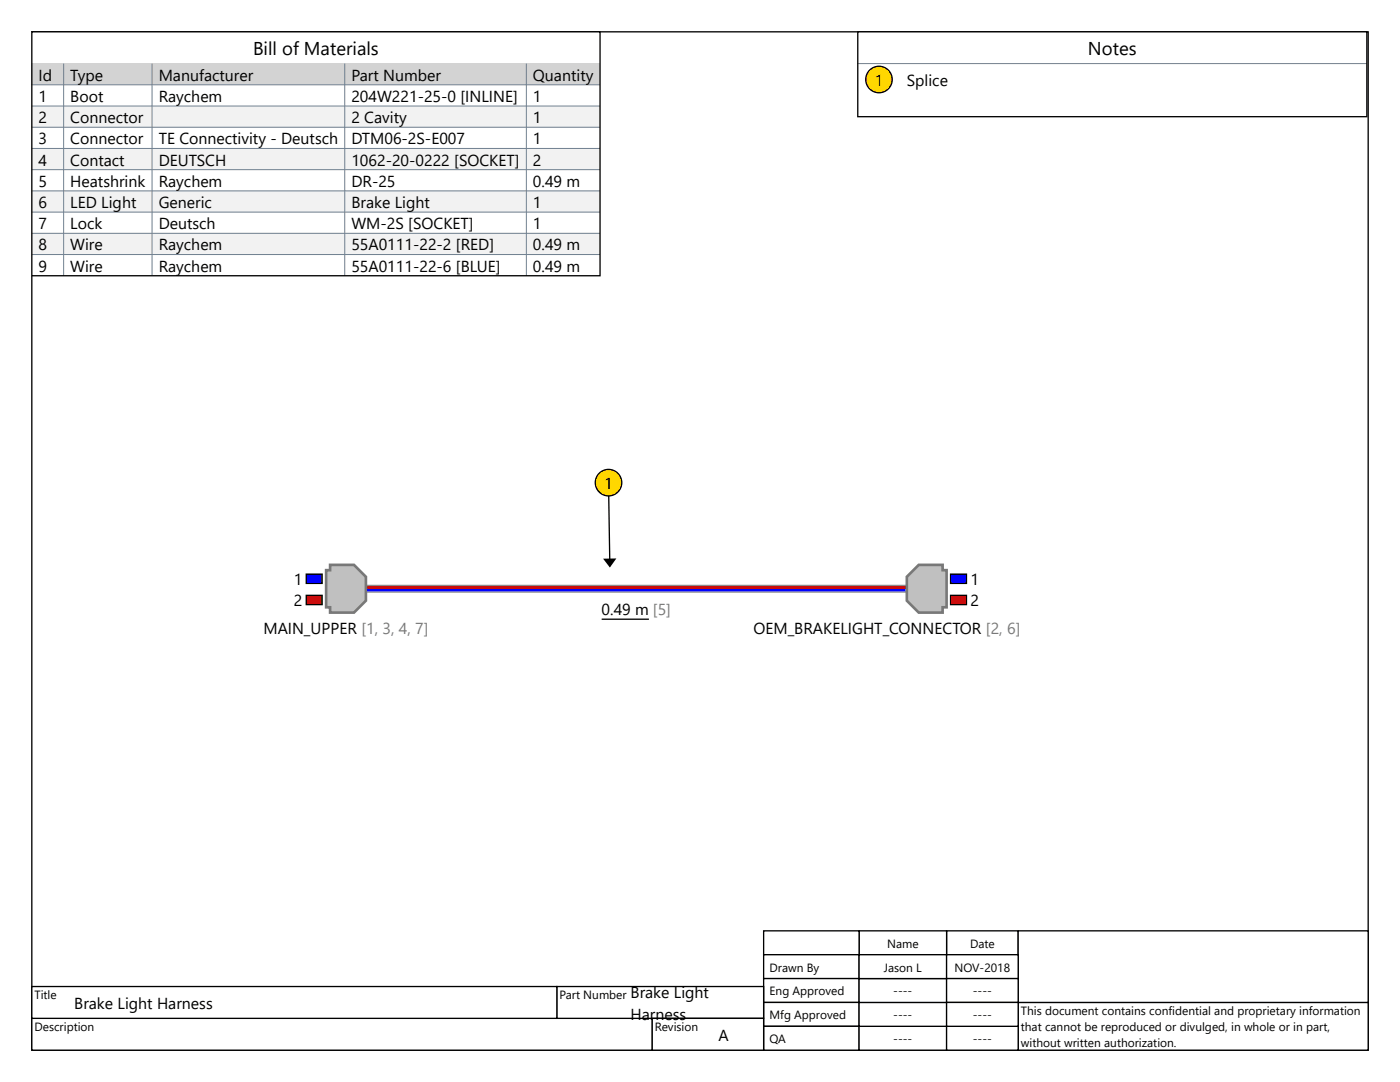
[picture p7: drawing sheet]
<svg xmlns="http://www.w3.org/2000/svg" width="279mm" height="216mm" viewBox="0 0 279 216" stroke-linecap="round" stroke-linejoin="round" font-family="sans-serif">
<path d="M6.4 6.3h266.7v203.2h-266.7z" fill="none" stroke="#000" stroke-width=".26"/>
<path d="M6.4 203.2h123.8v6.3h-123.8z" fill-rule="evenodd" fill="#fff"/>
<path d="M6.4 203.2h123.8v6.3h-123.8z" fill="none" stroke="#000" stroke-width=".26"/>
<path d="M188.9 185.7h14.3v4.8h-14.3z" fill-rule="evenodd" fill="#fff"/>
<path d="M188.9 185.7h14.3v4.8h-14.3z" fill="none" stroke="#000" stroke-width=".26"/>
<path d="M171.5 185.7h17.4v4.8h-17.4z" fill-rule="evenodd" fill="#fff"/>
<path d="M171.5 185.7h17.4v4.8h-17.4z" fill="none" stroke="#000" stroke-width=".26"/>
<path d="M152.4 185.7h19.1v4.8h-19.1z" fill-rule="evenodd" fill="#fff"/>
<path d="M152.4 185.7h19.1v4.8h-19.1z" fill="none" stroke="#000" stroke-width=".26"/>
<path d="M152.4 190.5h19.1v4.8h-19.1z" fill-rule="evenodd" fill="#fff"/>
<path d="M152.4 190.5h19.1v4.8h-19.1z" fill="none" stroke="#000" stroke-width=".26"/>
<path d="M152.4 195.3h19.1v4.7h-19.1z" fill-rule="evenodd" fill="#fff"/>
<path d="M152.4 195.3h19.1v4.7h-19.1z" fill="none" stroke="#000" stroke-width=".26"/>
<path d="M152.4 200h19.1v4.8h-19.1z" fill-rule="evenodd" fill="#fff"/>
<path d="M152.4 200h19.1v4.8h-19.1z" fill="none" stroke="#000" stroke-width=".26"/>
<path d="M152.4 204.8h19.1v4.7h-19.1z" fill-rule="evenodd" fill="#fff"/>
<path d="M152.4 204.8h19.1v4.7h-19.1z" fill="none" stroke="#000" stroke-width=".26"/>
<path d="M203.2 200h69.9v9.5h-69.9z" fill-rule="evenodd" fill="#fff"/>
<path d="M203.2 200h69.9v9.5h-69.9z" fill="none" stroke="#000" stroke-width=".26"/>
<path d="M111.1 196.8h41.3v6.4h-41.3z" fill-rule="evenodd" fill="#fff"/>
<path d="M111.1 196.8h41.3v6.4h-41.3z" fill="none" stroke="#000" stroke-width=".26"/>
<path d="M130.2 203.2h22.2v6.3h-22.2z" fill-rule="evenodd" fill="#fff"/>
<path d="M130.2 203.2h22.2v6.3h-22.2z" fill="none" stroke="#000" stroke-width=".26"/>
<path d="M6.4 196.8h104.7v6.4h-104.7z" fill-rule="evenodd" fill="#fff"/>
<path d="M6.4 196.8h104.7v6.4h-104.7z" fill="none" stroke="#000" stroke-width=".26"/>
<path d="M203.2 185.7h69.9v14.3h-69.9z" fill-rule="evenodd" fill="#fff"/>
<path d="M203.2 185.7h69.9v14.3h-69.9z" fill="none" stroke="#000" stroke-width=".26"/>
<path d="M171.5 204.8h17.4v4.7h-17.4z" fill-rule="evenodd" fill="#fff"/>
<path d="M171.5 204.8h17.4v4.7h-17.4z" fill="none" stroke="#000" stroke-width=".26"/>
<path d="M171.5 200h17.4v4.8h-17.4z" fill-rule="evenodd" fill="#fff"/>
<path d="M171.5 200h17.4v4.8h-17.4z" fill="none" stroke="#000" stroke-width=".26"/>
<path d="M171.5 195.3h17.4v4.7h-17.4z" fill-rule="evenodd" fill="#fff"/>
<path d="M171.5 195.3h17.4v4.7h-17.4z" fill="none" stroke="#000" stroke-width=".26"/>
<path d="M171.5 190.5h17.4v4.8h-17.4z" fill-rule="evenodd" fill="#fff"/>
<path d="M171.5 190.5h17.4v4.8h-17.4z" fill="none" stroke="#000" stroke-width=".26"/>
<path d="M188.9 190.5h14.3v4.8h-14.3z" fill-rule="evenodd" fill="#fff"/>
<path d="M188.9 190.5h14.3v4.8h-14.3z" fill="none" stroke="#000" stroke-width=".26"/>
<path d="M188.9 195.3h14.3v4.7h-14.3z" fill-rule="evenodd" fill="#fff"/>
<path d="M188.9 195.3h14.3v4.7h-14.3z" fill="none" stroke="#000" stroke-width=".26"/>
<path d="M188.9 204.8h14.3v4.7h-14.3z" fill-rule="evenodd" fill="#fff"/>
<path d="M188.9 204.8h14.3v4.7h-14.3z" fill="none" stroke="#000" stroke-width=".26"/>
<path d="M188.9 200h14.3v4.8h-14.3z" fill-rule="evenodd" fill="#fff"/>
<path d="M188.9 200h14.3v4.8h-14.3z" fill="none" stroke="#000" stroke-width=".26"/>
<path d="M6.4 6.3h113.4v48.7h-113.4z" fill-rule="evenodd" fill="#fff"/>
<path d="M6.4 12.7h113.4" fill="none" stroke="#708090" stroke-width=".2"/>
<path d="M6.4 12.7h113.4v4.2h-113.4z" fill-rule="evenodd" fill="#d3d3d3"/>
<path d="M6.4 16.9h113.4" fill="none" stroke="#708090" stroke-width=".2"/>
<path d="M6.4 21.2h113.4v4.2h-113.4z" fill-rule="evenodd" fill="#f2f2f2"/>
<path d="M6.4 21.2h113.4M6.4 25.4h113.4" fill="none" stroke="#708090" stroke-width=".2"/>
<path d="M6.4 29.6h113.4v4.3h-113.4z" fill-rule="evenodd" fill="#f2f2f2"/>
<path d="M6.4 29.6h113.4M6.4 33.9h113.4" fill="none" stroke="#708090" stroke-width=".2"/>
<path d="M6.4 38.1h113.4v4.2h-113.4z" fill-rule="evenodd" fill="#f2f2f2"/>
<path d="M6.4 38.1h113.4M6.4 42.3h113.4" fill="none" stroke="#708090" stroke-width=".2"/>
<path d="M6.4 46.6h113.4v4.2h-113.4z" fill-rule="evenodd" fill="#f2f2f2"/>
<path d="M12.7 12.7v42.3M30.3 12.7v42.3M68.8 12.7v42.3M105 12.7v42.3M6.4 46.6h113.4M6.4 50.8h113.4" fill="none" stroke="#708090" stroke-width=".2"/>
<path d="M6.4 6.3h113.4v48.7h-113.4z" fill="none" stroke="#000" stroke-width=".26"/>
<path d="M171.2 6.3h101.6v17h-101.6z" fill-rule="evenodd" fill="#fff"/>
<path d="M171.2 12.7h101.6" fill="none" stroke="#708090" stroke-width=".2"/>
<circle cx="175.4" cy="15.9" r="2.65" fill="#ffd700"/>
<g fill="none" stroke="#000" stroke-width=".26">
<path d="M171.2 6.3h101.6v17h-101.6z"/>
<circle cx="175.4" cy="15.9" r="2.65"/>
</g>
<path d="M73 118.1h108M73 116.8h108" fill="none" stroke="#8c8c8c" stroke-width=".26"/>
<path d="M73 117.7h108" fill="none" stroke="#00f" stroke-width=".53"/>
<path d="M73 117.2h108" fill="none" stroke="#c00" stroke-width=".53"/>
<path d="M65.9 112.7h4.7l2.4 2.4v4.8l-2.4 2.3h-4.7v-1h-.8v-7.4h.8z" fill-rule="evenodd" fill="#c0c0c0"/>
<path d="M65.9 112.7h4.7l2.4 2.4v4.8l-2.4 2.3h-4.7v-1h-.8v-7.4h.8z" fill="none" stroke="#787878" stroke-width=".53"/>
<path d="M61.1 114.6h3.2v1.8h-3.2z" fill-rule="evenodd" fill="#00f"/>
<path d="M61.1 114.6h3.2v1.8h-3.2z" fill="none" stroke="#000" stroke-width=".26"/>
<path d="M61.1 118.8h3.2v1.8h-3.2z" fill-rule="evenodd" fill="#c00"/>
<path d="M61.1 118.8h3.2v1.8h-3.2z" fill="none" stroke="#000" stroke-width=".26"/>
<path d="M183.4 112.7h4.7v1.1h.8v7.4h-.8v1h-4.7l-2.4-2.3v-4.8z" fill-rule="evenodd" fill="#c0c0c0"/>
<path d="M183.4 112.7h4.7v1.1h.8v7.4h-.8v1h-4.7l-2.4-2.3v-4.8z" fill="none" stroke="#787878" stroke-width=".53"/>
<path d="M189.7 114.6h3.2v1.8h-3.2z" fill-rule="evenodd" fill="#00f"/>
<path d="M189.7 114.6h3.2v1.8h-3.2z" fill="none" stroke="#000" stroke-width=".26"/>
<path d="M189.7 118.8h3.2v1.8h-3.2z" fill-rule="evenodd" fill="#c00"/>
<path d="M121.4 96.3l.3 16.7M189.7 118.8h3.2v1.8h-3.2zM120.1 123.6h9.4" fill="none" stroke="#000" stroke-width=".26"/>
<circle cx="121.4" cy="96.3" r="2.65" fill="#ffd700"/>
<circle cx="121.4" cy="96.3" r="2.65" fill="none" stroke="#000" stroke-width=".26"/>
<path d="M120.4 111.5l2.6-.1-1.3 1.8z" fill="#000"/>
<g font-size="3.7">
<text x="50.5" y="11.1">Bill of Materials</text>
<text x="217.1" y="11.1">Notes</text>
</g>
<g font-size="3.2">
<text x="7.7" y="16.1">Id</text>
<text x="14" y="16.1">Type</text>
<text x="31.7" y="16.1">Manufacturer</text>
<text x="70.1" y="16.1">Part Number</text>
<text x="106.4" y="16.1">Quantity</text>
<text x="174.6" y="17.2">1</text>
<text x="181" y="17.2">Splice</text>
<text x="7.7" y="20.3">1</text>
<text x="14" y="20.3">Boot</text>
<text x="31.7" y="20.3">Raychem</text>
<text x="70.1" y="20.3">204W221-25-0 [INLINE]</text>
<text x="106.4" y="20.3">1</text>
<text x="7.7" y="24.6">2</text>
<text x="7.7" y="28.8">3</text>
<text x="14" y="24.6">Connector</text>
<text x="14" y="28.8">Connector</text>
<text x="31.7" y="28.8">TE Connectivity - Deutsch</text>
<text x="70.1" y="24.6">2 Cavity</text>
<text x="70.1" y="28.8">DTM06-2S-E007</text>
<text x="106.4" y="24.6">1</text>
<text x="106.4" y="28.8">1</text>
<text x="7.7" y="33">4</text>
<text x="14" y="33">Contact</text>
<text x="31.7" y="33">DEUTSCH</text>
<text x="70.1" y="33">1062-20-0222 [SOCKET]</text>
<text x="106.4" y="33">2</text>
<text x="7.7" y="37.3">5</text>
<text x="7.7" y="41.5">6</text>
<text x="14" y="37.3">Heatshrink</text>
<text x="14" y="41.5">LED Light</text>
<text x="31.7" y="41.5">Generic</text>
<text x="31.7" y="37.3">Raychem</text>
<text x="70.1" y="41.5">Brake Light</text>
<text x="70.1" y="37.3">DR-25</text>
<text x="106.4" y="41.5">1</text>
<text x="106.4" y="37.3">0.49 m</text>
<text x="7.7" y="45.7">7</text>
<text x="14" y="45.7">Lock</text>
<text x="31.7" y="45.7">Deutsch</text>
<text x="70.1" y="45.7">WM-2S [SOCKET]</text>
<text x="106.4" y="45.7">1</text>
<text x="7.7" y="50">8</text>
<text x="14" y="50">Wire</text>
<text x="31.7" y="50">Raychem</text>
<text x="70.1" y="50">55A0111-22-2 [RED]</text>
<text x="106.4" y="50">0.49 m</text>
<text x="7.7" y="54.2">9</text>
<text x="14" y="54.2">Wire</text>
<text x="31.7" y="54.2">Raychem</text>
<text x="70.1" y="54.2">55A0111-22-6 [BLUE]</text>
<text x="106.4" y="54.2">0.49 m</text>
<text x="120.6" y="97.6">1</text>
<text x="58.6" y="116.7">1</text>
<text x="193.7" y="116.7">1</text>
<text x="58.6" y="120.9">2</text>
<text x="120.1" y="122.8">0.49 m [5]</text>
<text x="193.7" y="120.9">2</text>
<text x="52.6" y="126.5">MAIN_UPPER [1, 3, 4, 7]</text>
<text x="150.4" y="126.5">OEM_BRAKELIGHT_CONNECTOR [2, 6]</text>
<text x="14.8" y="201.3">Brake Light Harness</text>
<text x="125.8" y="199.2">Brake Light</text>
<text x="125.8" y="203.5">Harness</text>
<text x="143.4" y="207.7">A</text>
</g>
<g font-size="2.4">
<text x="177" y="189.1">Name</text>
<text x="193.6" y="189.1">Date</text>
<text x="153.6" y="193.9">Drawn By</text>
<text x="176.4" y="193.9">Jason L</text>
<text x="190.5" y="193.9">NOV-2018</text>
<text x="6.9" y="199.4">Title</text>
<text x="111.7" y="199.4">Part Number</text>
<text x="153.6" y="198.6">Eng Approved</text>
<text x="153.6" y="203.4">Mfg Approved</text>
<text x="178.3" y="203.4">----</text>
<text x="178.3" y="198.6">----</text>
<text x="194.2" y="198.6">----</text>
<text x="194.2" y="203.4">----</text>
<text x="203.7" y="202.6">This document contains confidential and proprietary information</text>
<text x="6.9" y="205.8">Description</text>
<text x="130.7" y="205.8">Revision</text>
<text x="153.6" y="208.2">QA</text>
<text x="178.3" y="208.2">----</text>
<text x="194.2" y="208.2">----</text>
<text x="203.7" y="205.8">that cannot be reproduced or divulged, in whole or in part,</text>
<text x="203.7" y="208.9">without written authorization.</text>
</g>
</svg>
